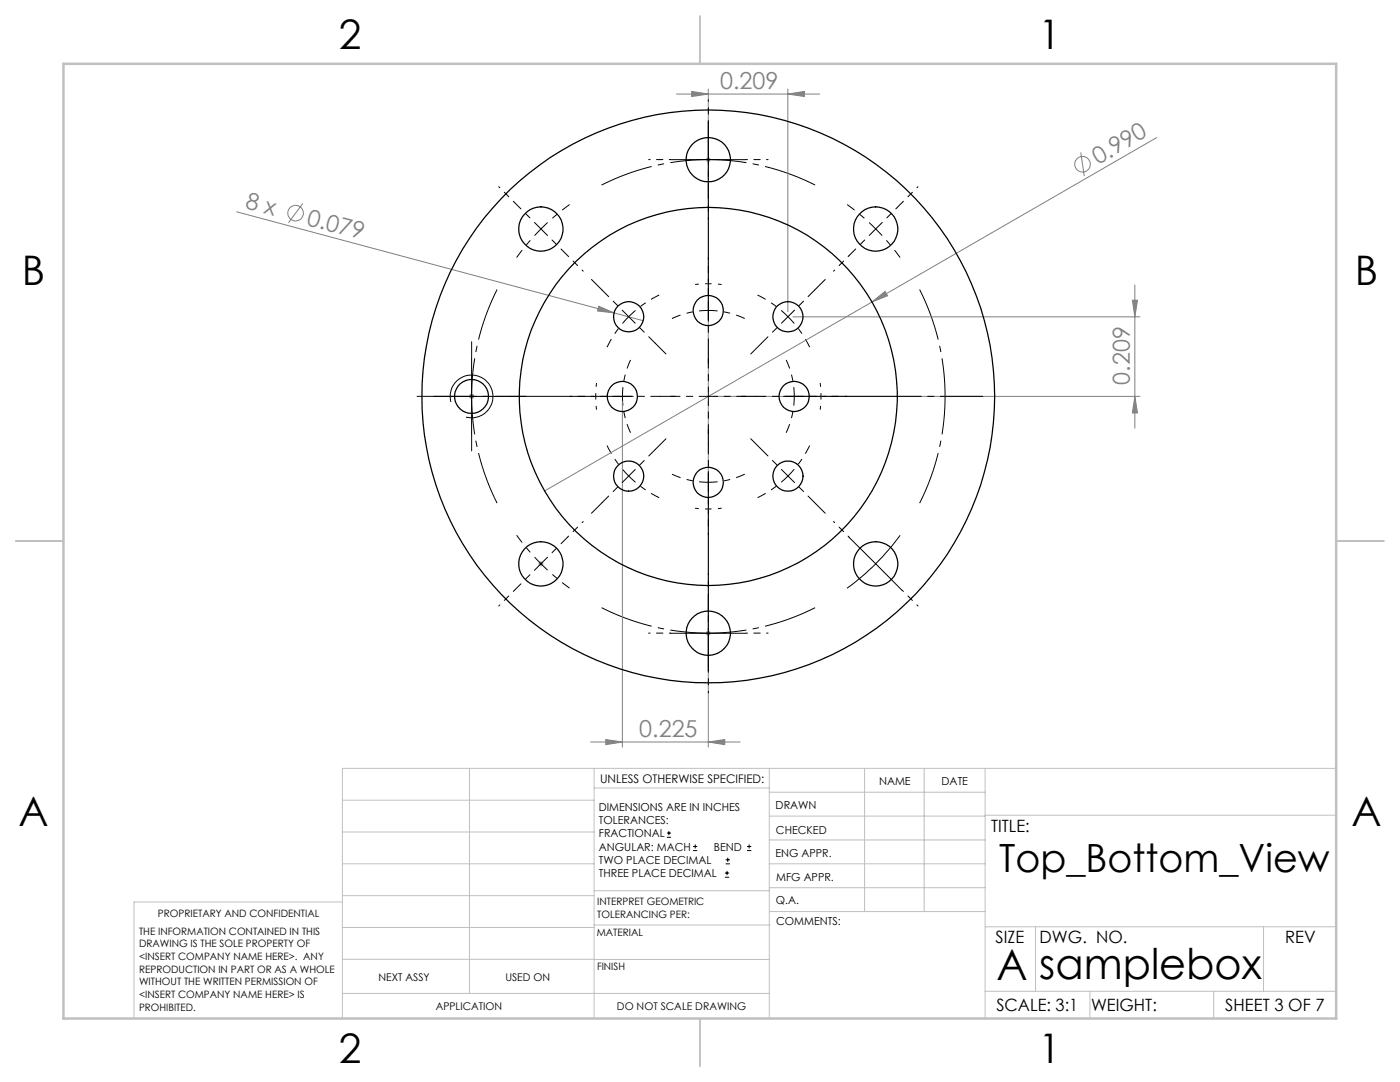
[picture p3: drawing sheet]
<svg xmlns="http://www.w3.org/2000/svg" width="279mm" height="216mm" viewBox="0 0 279 216" stroke-linecap="round" stroke-linejoin="round" font-family="sans-serif">
<g fill="none" stroke="#808080" stroke-width=".2">
<path d="M135 18.8h28.6M138 18.2l3.4 .6-3.4 .5zM141.4 17.7v60.4M157.2 18.8l3.3-.6v1.1zM157.2 17.7v44.5M140.9 31.9h1M141 31.5l.7 .7M141.7 31.5l-.7 .7M215.7 30.4l.7 4.7M230.9 27.4l-56.9 32.9M47.2 42.3l75.4 20.1M60.4 40.6l-2.8 3.9"/>
<path d="M226 59.9h1l-.5 3.3zM226.5 56.9v28.5M93.6 79.1h1M93.8 78.7l.7 .7M94.1 78.6v1M94.5 78.7l-.7 .7M119.5 61.1l3.1 1.3-3.4-.3zM122.6 62.4l5.8 1.6M142.3 79.1h85.2M158.3 63.2h69.2M174 60.3l2.6-2.2 .5 .9zM174 60.3l-65.3 37.7"/>
<path d="M226.5 79.1l.5 3.3h-1zM124.2 80.1v69M141.4 80.1v69M107.5 112.5h.9M107.6 112.1l.7 .8M107.9 112v1M108.3 112.1l-.7 .8M140.9 126.4h1M141 126l.7 .7M141.7 126l-.7 .7M117.9 148.1h29.8M120.9 147.6l3.3 .5-3.3 .5z"/>
<path d="M141.4 148.1l3.2-.5v1z"/>
<circle cx="216" cy="32.8" r="1.55"/>
<circle cx="59" cy="42.5" r="1.55"/>
</g>
<g fill="none" stroke="#000" stroke-width=".2">
<path d="M133.8 31.9h15M141.4 24.4v15M86.6 79.1h15M94.1 71.6v15M90 80.2a4.3 4.3 0 0 1 3.7-5.3 4.3 4.3 0 0 1 4.7 4.6 4.3 4.3 0 0 1-5.4 3.7M141.4 118.9v14.9M169.4 107.2l5.4 5.3M174.8 112.5l-2.1 1.9-3.6 3M174.8 112.5l5.3 5.3M179.6 106.8l-2.3 2.9-2.5 2.8M133.8 126.4h15M133.1 167.1h.8"/>
<path d="M133.1 166.2h.8M133.5 165.8v.9M138.3 169.7h.8M138.3 168.9h.8M138.7 168.5v.8M144.7 175h.8M144.7 174.2h.8M144.8 172.4h.9M144.8 171.6h.9M145.1 173.8v.8M145.2 171.1v.9M149.1 169.7h.8"/>
<path d="M149.1 168.9h.8M149.5 168.5v.8"/>
</g>
<g fill="none" stroke="#000" stroke-width=".2" stroke-dasharray="15.2 1.3 1.3 1.3" stroke-dashoffset="13.4" stroke-linecap="butt">
<path d="M108 45.7l-2.6 2.7-2.3 3M108 45.7l2.7-2.6 3-2.3M174.8 45.7l-2.8-2.6-2.9-2.3M174.8 45.7l2.5 2.7 2.3 3M124.2 79.1a17.1 17.1 0 0 0 1.6 7.3M124.2 79.1a17.1 17.1 0 0 1 1.6-7.3M125.5 63.2a22.5 22.5 0 0 0-4.4 6.1M125.5 63.2a22.5 22.5 0 0 1 6.1-4.3M141.4 61.9a17.1 17.1 0 0 0-7.3 1.7M141.4 61.9a17.1 17.1 0 0 1 7.2 1.7M157.3 63.2a22.5 22.5 0 0 0-6.1-4.3M157.3 63.2a22.5 22.5 0 0 1 4.3 6.1"/>
<path d="M158.5 79.1a17.1 17.1 0 0 0-1.6-7.3M158.5 79.1a17.1 17.1 0 0 1-1.6 7.3M125.5 95a22.5 22.5 0 0 0 6.1 4.3M125.5 95a22.5 22.5 0 0 1-4.4-6.1M141.4 96.2a17.1 17.1 0 0 0 7.2-1.6M141.4 96.2a17.1 17.1 0 0 1-7.3-1.6M157.3 95a22.5 22.5 0 0 0 4.3-6.1M157.3 95a22.5 22.5 0 0 1-6.1 4.3M108 112.5l2.7 2.5 3 2.4M108 112.5l-2.6-2.8-2.3-2.9"/>
</g>
<path d="M162.7 36.9a47.2 47.2 0 0 0-42.6 0M99.2 57.8a47.2 47.2 0 0 0 0 42.6M183.5 100.4a47.2 47.2 0 0 0 0-42.6M120.1 121.3a47.2 47.2 0 0 0 42.6 0" fill="none" stroke="#000" stroke-width=".2" stroke-dasharray="15.2 1.3 1.3 1.3" stroke-dashoffset="4.6" stroke-linecap="butt"/>
<path d="M144 56.8a22.5 22.5 0 0 0-5.3 0M119 76.4a22.5 22.5 0 0 0 0 5.3M163.7 81.7a22.5 22.5 0 0 0 0-5.3M138.7 101.4a22.5 22.5 0 0 0 5.3 0" fill="none" stroke="#000" stroke-width=".2" stroke-dasharray="15.2 1.3 1.3 1.3" stroke-dashoffset="14.5" stroke-linecap="butt"/>
<g fill="none" stroke="#c0c0c0" stroke-width=".2">
<path d="M68.3 159.7h50.3M93.7 153.3v44.9M118.6 153.3v49.9M118.6 157.2h34.9M153.5 153.3v49.9M153.5 158.1h43.1M172.5 153.3v28.6M184.4 153.3v28.6M196.6 153.3v49.9M266.7 153.3h-198.4v49.9M68.3 178.7h50.3M68.3 172.4h50.3"/>
<path d="M68.3 166h50.3M68.3 180h-41.6v23.2M118.6 177.7h35M153.5 167.6h43.1M153.5 162.8h43.1M153.5 172.4h43.1M153.5 177.1h43.1M196.6 162.7h70.1M68.3 198.2h85.2M68.3 191.4l85.2 .1M68.3 185.1h50.3M118.6 184.6h35"/>
<path d="M153.6 181.9h43M196.6 197.8h70.1M196.6 184.9h70.1M206.7 184.9v12.9M217.5 197.8v5.4M242.2 197.8v5.4M252.2 184.9v12.9"/>
</g>
<path d="M139.7 3.2v9.5M3.1 107.9h9.6M266.7 107.9h9.5M139.7 203.2v9.6" fill="none" stroke="#c0c0c0" stroke-width=".25"/>
<path d="M12.7 12.7h254v190.5h-254z" fill="none" stroke="#c0c0c0" stroke-width=".5"/>
<g fill="none" stroke="#000" stroke-width=".2" stroke-dasharray="15.2 1.3 1.3 1.3" stroke-dashoffset="14.9">
<path d="M133.9 31.8h-4.5M141.4 24.3v-4.4M141.4 39.3v4.5M148.9 31.8h4.4M102.7 40.4l-3.2-3.1M113.3 51l3.1 3.1M169.5 51l-3.2 3.1M180.1 40.4l3.1-3.1M102.7 117.8l-3.2 3.1M113.3 107.2l3.1-3.1M141.4 118.8v-4.4M169.5 107.2l-3.2-3.1"/>
<path d="M180.1 117.8l3.1 3.1M133.9 126.3h-4.5M141.4 133.8v4.5M148.9 126.3h4.4"/>
</g>
<g fill="none" stroke="#000" stroke-width=".2" stroke-dasharray="15.2 1.3 1.3 1.3" stroke-dashoffset="13.4">
<path d="M108 45.7l-5.3-5.3M108 45.7l5.3 5.3M174.8 45.7l5.3-5.3M174.8 45.7l-5.3 5.3M124.2 79.1h-7.5M124.2 79.1h7.5M125.5 63.2l-5.3-5.3M125.5 63.2l5.3 5.3M141.4 79.1v-7.5M141.4 79.1h-7.5M141.4 79.1v7.5M141.4 79.1h7.5"/>
<path d="M141.4 61.9v-7.5M141.4 61.9v7.5M157.3 63.2l5.3-5.3M157.3 63.2l-5.3 5.3M158.5 79.1h7.5M158.5 79.1h-7.5M125.5 95l-5.3 5.3M125.5 95l5.3-5.3M141.4 96.2v7.5M141.4 96.2v-7.5M157.3 95l5.3 5.3M157.3 95l-5.3-5.3"/>
<path d="M108 112.5l-5.3 5.3M108 112.5l5.3-5.3"/>
</g>
<path d="M126.4 79.1h-39.8M141.4 64.1v-39.8M156.4 79.1h39.7M141.4 94.1v39.7" fill="none" stroke="#000" stroke-width=".2" stroke-dasharray="15.2 1.3 1.3 1.3" stroke-dashoffset="6.8"/>
<g fill="none" stroke="#000" stroke-width=".2" stroke-dasharray="15.2 1.3 1.3 1.3">
<path d="M120.2 57.9l-2.2-2.1M141.4 54.4v-3M162.6 57.9l2.1-2.1M86.6 79.1h-3.4M94.1 71.6v-3.4M101.6 79.1h3.4M116.7 79.1h-3M130.8 68.5l2.1 2.1M131.7 79.1h3M141.4 69.4v3.1M151 79.1h-3M152 68.5l-2.2 2.1"/>
<path d="M166 79.1h3M94.1 86.6v3.4M130.8 89.7l2.1-2.1M141.4 88.7v-3M152 89.7l-2.2-2.1M120.2 100.3l-2.2 2.1M141.4 103.7v3M162.6 100.3l2.1 2.1"/>
</g>
<g fill="#808080">
<path d="M119.5 61.1l3.1 1.3-3.4-.3z"/>
<path d="M174 60.3l2.6-2.2 .5 .9z"/>
<path d="M157.2 18.8l3.3-.6v1.1zM138 18.2l3.4 .6-3.4 .5z"/>
<path d="M120.9 147.6l3.3 .5-3.3 .5zM141.4 148.1l3.2-.5v1z"/>
<path d="M226 59.9h1l-.5 3.3zM226.5 79.1l.5 3.3h-1z"/>
</g>
<g fill="none" stroke="#000" stroke-width=".25">
<circle cx="141.4" cy="31.9" r="4.4"/>
<circle cx="108" cy="45.7" r="4.4"/>
<circle cx="174.8" cy="45.7" r="4.4"/>
<circle cx="94.1" cy="79.1" r="3.4"/>
<circle cx="124.2" cy="79.1" r="3"/>
<circle cx="125.5" cy="63.2" r="3"/>
<circle cx="141.3" cy="79.1" r="57.1"/>
<circle cx="141.4" cy="62" r="3"/>
<circle cx="141.4" cy="79.1" r="37.7"/>
<circle cx="157.2" cy="63.2" r="3"/>
<circle cx="158.5" cy="79.1" r="3"/>
<circle cx="125.4" cy="95" r="3"/>
<circle cx="141.4" cy="96.3" r="3"/>
<circle cx="157.3" cy="95" r="3"/>
<circle cx="108" cy="112.5" r="4.4"/>
<circle cx="174.8" cy="112.5" r="4.4"/>
<circle cx="141.4" cy="126.3" r="4.4"/>
</g>
<g font-size="8.5">
<text x="198.9" y="195.5">A</text>
<text x="207.4" y="195.4">samplebox</text>
</g>
<g font-size="8.1">
<text x="67.6" y="9.7">2</text>
<text x="207.3" y="9.7">1</text>
<text x="4.4" y="57">B</text>
<text x="270.4" y="57">B</text>
<text x="3.7" y="164.9">A</text>
<text x="269.7" y="164.9">A</text>
<text x="67.6" y="212.2">2</text>
<text x="207.3" y="212.2">1</text>
</g>
<text font-size="7.8" x="199.4" y="174">Top_Bottom_View</text>
<g font-size="4.7" fill="#808080">
<text x="143.7" y="17.7">0.209</text>
<text x="219.1" y="33" transform="rotate(-30 219.1 33)">0.990</text>
<text x="48.8" y="41.5" transform="rotate(15 48.8 41.5)">8 x</text>
<text x="61" y="44.8" transform="rotate(15 61 44.8)">0.079</text>
<text x="225.5" y="76.7" transform="rotate(-90 225.5 76.7)">0.209</text>
<text x="127.6" y="147">0.225</text>
</g>
<g font-size="3.4">
<text x="197.8" y="166">TITLE:</text>
<text x="198.7" y="188.1">SIZE</text>
<text x="207.5" y="188.1">DWG. NO.</text>
<text x="256.5" y="188.2">REV</text>
<text x="198.8" y="201.7">SCALE: 3:1</text>
<text x="217.7" y="201.8">WEIGHT:</text>
<text x="244.5" y="201.7">SHEET 3 OF 7</text>
</g>
<text font-size="2.4" x="119.8" y="156.2">UNLESS OTHERWISE SPECIFIED:</text>
<g font-size="2.2">
<text x="119.5" y="161.8">DIMENSIONS ARE IN INCHES</text>
<text x="154.8" y="161.4">DRAWN</text>
<text x="175.4" y="156.6">NAME</text>
<text x="187.9" y="156.7">DATE</text>
<text x="119.5" y="164.4">TOLERANCES:</text>
<text x="119.5" y="167.1">FRACTIONAL</text>
<text x="154.9" y="166.3">CHECKED</text>
<text x="119.5" y="169.7">ANGULAR: MACH</text>
<text x="119.5" y="172.4">TWO PLACE DECIMAL</text>
<text x="142.5" y="169.7">BEND</text>
<text x="154.8" y="171">ENG APPR.</text>
<text x="119.5" y="175">THREE PLACE DECIMAL</text>
<text x="154.9" y="175.7">MFG APPR.</text>
<text x="154.9" y="180.4">Q.A.</text>
<text x="154.9" y="184.6">COMMENTS:</text>
</g>
<g font-size="2.1">
<text x="75.5" y="195.7">NEXT ASSY</text>
<text x="100.9" y="195.7">USED ON</text>
<text x="86.9" y="201.5">APPLICATION</text>
<text x="123.1" y="201.6">DO NOT SCALE DRAWING</text>
</g>
<g font-size="2">
<text x="31.5" y="182.9">PROPRIETARY AND CONFIDENTIAL</text>
<text x="119.2" y="180.6">INTERPRET GEOMETRIC</text>
<text x="119.2" y="183.1">TOLERANCING PER:</text>
<text x="27.8" y="186.5">THE INFORMATION CONTAINED IN THIS</text>
<text x="27.8" y="189">DRAWING IS THE SOLE PROPERTY OF</text>
<text x="27.8" y="191.6">&lt;INSERT COMPANY NAME HERE&gt;. ANY</text>
<text x="119.1" y="186.7">MATERIAL</text>
<text x="27.8" y="194.1">REPRODUCTION IN PART OR AS A WHOLE</text>
<text x="27.8" y="196.6">WITHOUT THE WRITTEN PERMISSION OF</text>
<text x="119.1" y="193.5">FINISH</text>
<text x="27.8" y="199.1">&lt;INSERT COMPANY NAME HERE&gt; IS</text>
<text x="27.8" y="201.7">PROHIBITED.</text>
</g>
</svg>
